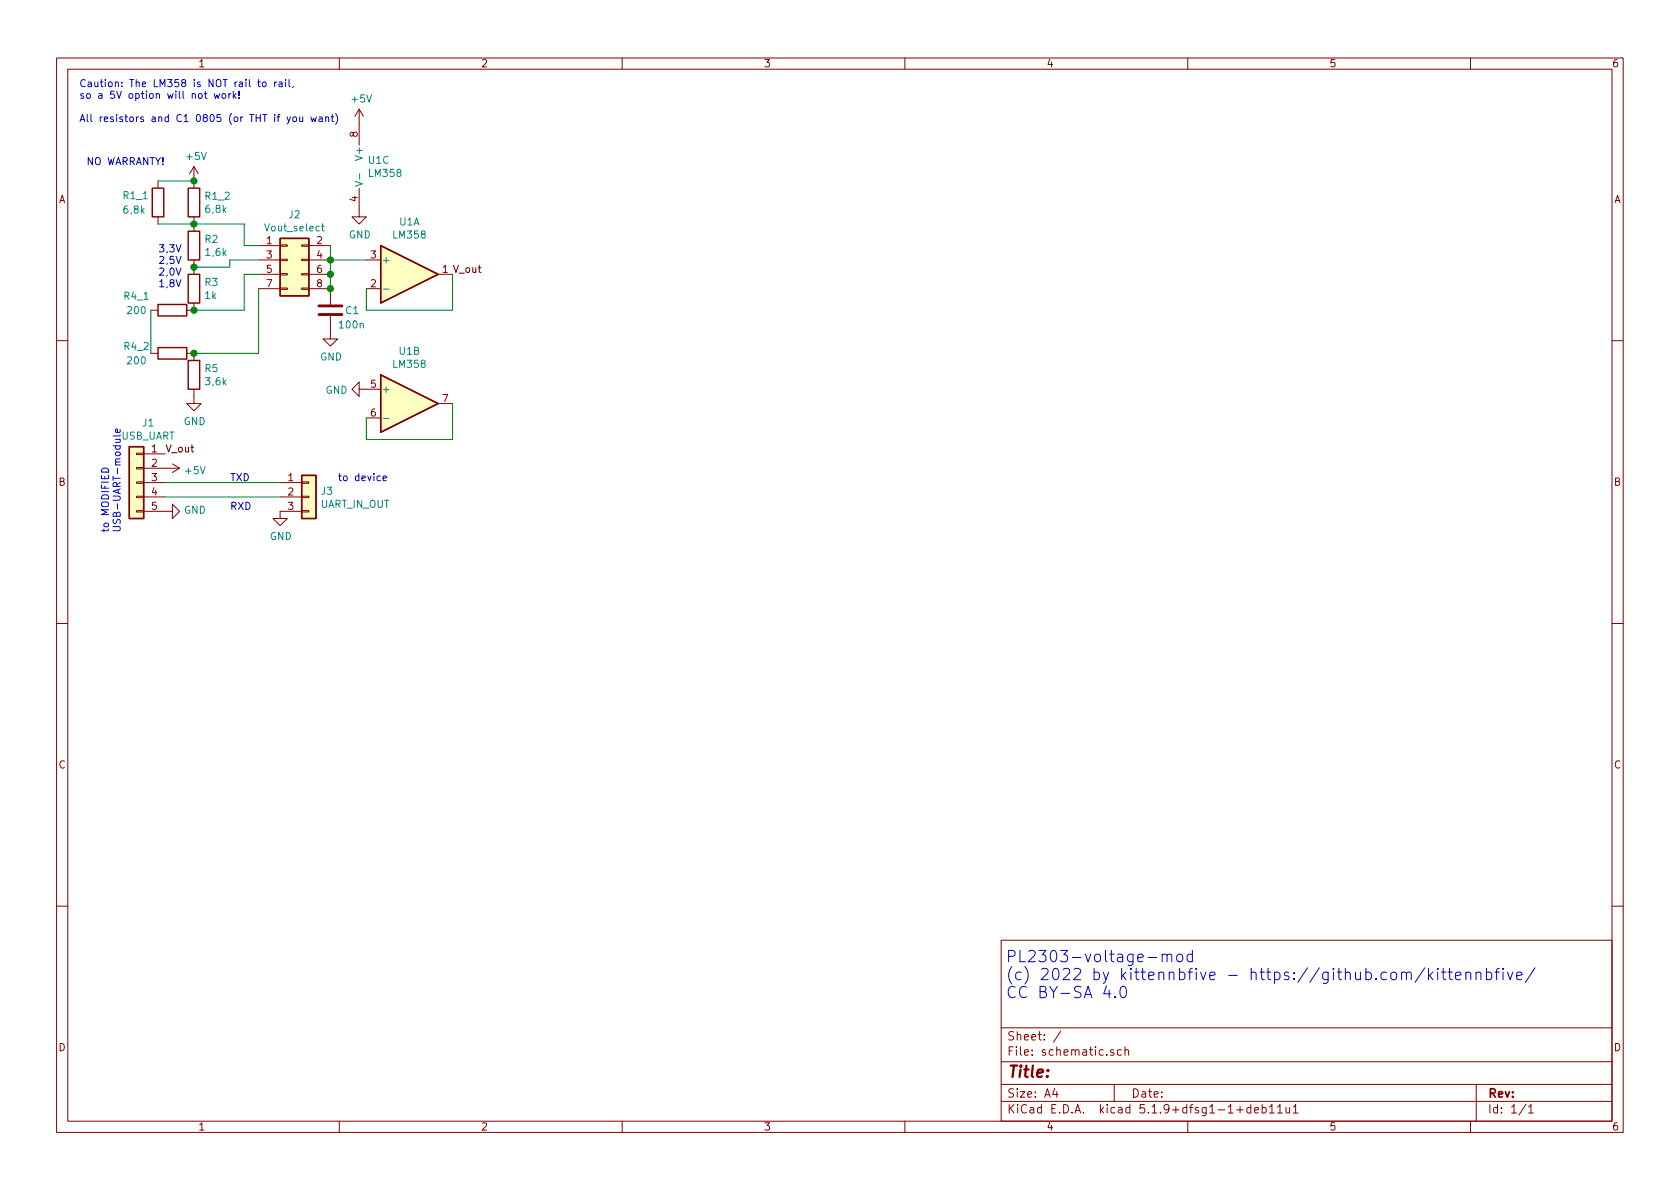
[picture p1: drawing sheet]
EESchema Schematic File Version 4
EELAYER 30 0
EELAYER END
$Descr A4 11693 8268
encoding utf-8
Sheet 1 1
Title ""
Date ""
Rev ""
Comp ""
Comment1 ""
Comment2 ""
Comment3 ""
Comment4 ""
$EndDescr
$Comp
L Device:R R1_2
U 1 1
P 1350 1400
F 0 "R1_2" H 1420 1446 50  0000 L CNN
F 1 "6,8k" H 1420 1355 50  0000 L CNN
F 2 "Resistor_SMD:R_0805_2012Metric" V 1280 1400 50  0001 C CNN
F 3 "~" H 1350 1400 50  0001 C CNN
	1    1350 1400
	1    0    0    -1  
$EndComp
$Comp
L Device:R R2
U 1 1
P 1350 1700
F 0 "R2" H 1420 1746 50  0000 L CNN
F 1 "1,6k" H 1420 1655 50  0000 L CNN
F 2 "Resistor_SMD:R_0805_2012Metric" V 1280 1700 50  0001 C CNN
F 3 "~" H 1350 1700 50  0001 C CNN
	1    1350 1700
	1    0    0    -1  
$EndComp
$Comp
L Device:R R3
U 1 1
P 1350 2000
F 0 "R3" H 1420 2046 50  0000 L CNN
F 1 "1k" H 1420 1955 50  0000 L CNN
F 2 "Resistor_SMD:R_0805_2012Metric" V 1280 2000 50  0001 C CNN
F 3 "~" H 1350 2000 50  0001 C CNN
	1    1350 2000
	1    0    0    -1  
$EndComp
$Comp
L Device:R R4_1
U 1 1
P 1200 2150
F 0 "R4_1" V 1100 1900 50  0000 C CNN
F 1 "200" V 1200 1900 50  0000 C CNN
F 2 "Resistor_SMD:R_0805_2012Metric" V 1130 2150 50  0001 C CNN
F 3 "~" H 1200 2150 50  0001 C CNN
	1    1200 2150
	0    1    1    0   
$EndComp
$Comp
L Device:R R5
U 1 1
P 1350 2600
F 0 "R5" H 1420 2646 50  0000 L CNN
F 1 "3,6k" H 1420 2555 50  0000 L CNN
F 2 "Resistor_SMD:R_0805_2012Metric" V 1280 2600 50  0001 C CNN
F 3 "~" H 1350 2600 50  0001 C CNN
	1    1350 2600
	1    0    0    -1  
$EndComp
$Comp
L Amplifier_Operational:LM358 U1
U 1 1
P 2850 1900
F 0 "U1" H 2850 2267 50  0000 C CNN
F 1 "LM358" H 2850 2176 50  0000 C CNN
F 2 "Package_DIP:DIP-8_W7.62mm" H 2850 1900 50  0001 C CNN
F 3 "" H 2850 1900 50  0001 C CNN
	1    2850 1900
	1    0    0    -1  
$EndComp
$Comp
L Amplifier_Operational:LM358 U1
U 2 1
P 2850 2800
F 0 "U1" H 2850 3167 50  0000 C CNN
F 1 "LM358" H 2850 3076 50  0000 C CNN
F 2 "Package_DIP:DIP-8_W7.62mm" H 2850 2800 50  0001 C CNN
F 3 "" H 2850 2800 50  0001 C CNN
	2    2850 2800
	1    0    0    -1  
$EndComp
$Comp
L Amplifier_Operational:LM358 U1
U 3 1
P 2600 1150
F 0 "U1" H 2558 1196 50  0000 L CNN
F 1 "LM358" H 2558 1105 50  0000 L CNN
F 2 "Package_DIP:DIP-8_W7.62mm" H 2600 1150 50  0001 C CNN
F 3 "" H 2600 1150 50  0001 C CNN
	3    2600 1150
	1    0    0    -1  
$EndComp
Connection ~ 1350 1550
$Comp
L power:+5V #PWR03
U 1 1
P 1350 1250
F 0 "#PWR03" H 1350 1100 50  0001 C CNN
F 1 "+5V" H 1365 1423 50  0000 C CNN
F 2 "" H 1350 1250 50  0001 C CNN
F 3 "" H 1350 1250 50  0001 C CNN
	1    1350 1250
	1    0    0    -1  
$EndComp
$Comp
L power:GND #PWR04
U 1 1
P 1350 2750
F 0 "#PWR04" H 1350 2500 50  0001 C CNN
F 1 "GND" H 1355 2577 50  0000 C CNN
F 2 "" H 1350 2750 50  0001 C CNN
F 3 "" H 1350 2750 50  0001 C CNN
	1    1350 2750
	1    0    0    -1  
$EndComp
Wire Wire Line
	3150 1900 3150 2150
Wire Wire Line
	3150 2150 2550 2150
Wire Wire Line
	2550 2150 2550 2000
$Comp
L Device:R R1_1
U 1 1
P 1100 1400
F 0 "R1_1" H 850 1450 50  0000 L CNN
F 1 "6,8k" H 850 1350 50  0000 L CNN
F 2 "Resistor_SMD:R_0805_2012Metric" V 1030 1400 50  0001 C CNN
F 3 "~" H 1100 1400 50  0001 C CNN
	1    1100 1400
	1    0    0    -1  
$EndComp
$Comp
L Device:R R4_2
U 1 1
P 1200 2450
F 0 "R4_2" V 1150 2200 50  0000 C CNN
F 1 "200" V 1250 2200 50  0000 C CNN
F 2 "Resistor_SMD:R_0805_2012Metric" V 1130 2450 50  0001 C CNN
F 3 "~" H 1200 2450 50  0001 C CNN
	1    1200 2450
	0    1    1    0   
$EndComp
Wire Wire Line
	1050 2150 1050 2450
Wire Wire Line
	1100 1550 1350 1550
Wire Wire Line
	1100 1250 1350 1250
Connection ~ 1350 1250
Wire Wire Line
	2550 2900 2550 3050
Wire Wire Line
	2550 3050 3150 3050
Wire Wire Line
	3150 3050 3150 2800
$Comp
L power:GND #PWR09
U 1 1
P 2550 2700
F 0 "#PWR09" H 2550 2450 50  0001 C CNN
F 1 "GND" V 2555 2572 50  0000 R CNN
F 2 "" H 2550 2700 50  0001 C CNN
F 3 "" H 2550 2700 50  0001 C CNN
	1    2550 2700
	0    1    1    0   
$EndComp
$Comp
L power:GND #PWR08
U 1 1
P 2500 1450
F 0 "#PWR08" H 2500 1200 50  0001 C CNN
F 1 "GND" H 2505 1277 50  0000 C CNN
F 2 "" H 2500 1450 50  0001 C CNN
F 3 "" H 2500 1450 50  0001 C CNN
	1    2500 1450
	1    0    0    -1  
$EndComp
$Comp
L power:+5V #PWR07
U 1 1
P 2500 850
F 0 "#PWR07" H 2500 700 50  0001 C CNN
F 1 "+5V" H 2515 1023 50  0000 C CNN
F 2 "" H 2500 850 50  0001 C CNN
F 3 "" H 2500 850 50  0001 C CNN
	1    2500 850 
	1    0    0    -1  
$EndComp
$Comp
L Connector_Generic:Conn_01x05 J1
U 1 1
P 950 3350
F 0 "J1" H 868 3767 50  0000 C CNN
F 1 "USB_UART" H 868 3676 50  0000 C CNN
F 2 "Connector_PinSocket_2.54mm:PinSocket_1x05_P2.54mm_Horizontal" H 950 3350 50  0001 C CNN
F 3 "~" H 950 3350 50  0001 C CNN
	1    950  3350
	-1   0    0    -1  
$EndComp
$Comp
L Connector_Generic:Conn_01x03 J3
U 1 1
P 2150 3450
F 0 "J3" H 2230 3492 50  0000 L CNN
F 1 "UART_IN_OUT" H 2230 3401 50  0000 L CNN
F 2 "Connector_PinHeader_2.54mm:PinHeader_1x03_P2.54mm_Horizontal" H 2150 3450 50  0001 C CNN
F 3 "~" H 2150 3450 50  0001 C CNN
	1    2150 3450
	1    0    0    -1  
$EndComp
$Comp
L power:GND #PWR05
U 1 1
P 1950 3550
F 0 "#PWR05" H 1950 3300 50  0001 C CNN
F 1 "GND" H 1955 3377 50  0000 C CNN
F 2 "" H 1950 3550 50  0001 C CNN
F 3 "" H 1950 3550 50  0001 C CNN
	1    1950 3550
	1    0    0    -1  
$EndComp
$Comp
L power:GND #PWR01
U 1 1
P 1150 3550
F 0 "#PWR01" H 1150 3300 50  0001 C CNN
F 1 "GND" V 1155 3422 50  0000 R CNN
F 2 "" H 1150 3550 50  0001 C CNN
F 3 "" H 1150 3550 50  0001 C CNN
	1    1150 3550
	0    -1   -1   0   
$EndComp
$Comp
L Device:C C1
U 1 1
P 2300 2150
F 0 "C1" H 2400 2150 50  0000 L CNN
F 1 "100n" H 2350 2050 50  0000 L CNN
F 2 "Capacitor_SMD:C_0805_2012Metric" H 2338 2000 50  0001 C CNN
F 3 "~" H 2300 2150 50  0001 C CNN
	1    2300 2150
	1    0    0    -1  
$EndComp
$Comp
L power:GND #PWR06
U 1 1
P 2300 2300
F 0 "#PWR06" H 2300 2050 50  0001 C CNN
F 1 "GND" H 2305 2127 50  0000 C CNN
F 2 "" H 2300 2300 50  0001 C CNN
F 3 "" H 2300 2300 50  0001 C CNN
	1    2300 2300
	1    0    0    -1  
$EndComp
Text Label 3150 1900 0    50   ~ 0
V_out
$Comp
L power:+5V #PWR02
U 1 1
P 1150 3250
F 0 "#PWR02" H 1150 3100 50  0001 C CNN
F 1 "+5V" V 1165 3378 50  0000 L CNN
F 2 "" H 1150 3250 50  0001 C CNN
F 3 "" H 1150 3250 50  0001 C CNN
	1    1150 3250
	0    1    1    0   
$EndComp
Wire Wire Line
	1150 3350 1950 3350
Text Label 1150 3150 0    50   ~ 0
V_out
Connection ~ 2300 1800
Wire Wire Line
	2550 1800 2300 1800
Wire Wire Line
	1800 1700 1700 1700
Wire Wire Line
	1700 1700 1700 1550
Wire Wire Line
	1700 1550 1350 1550
Wire Wire Line
	1800 1900 1700 1900
Wire Wire Line
	1700 1900 1700 2150
Wire Wire Line
	1700 2150 1350 2150
Connection ~ 1350 2150
Wire Wire Line
	1800 2000 1800 2450
Wire Wire Line
	1800 2450 1350 2450
Connection ~ 1350 2450
Wire Wire Line
	1800 1800 1600 1800
Wire Wire Line
	1600 1800 1600 1850
Wire Wire Line
	1600 1850 1350 1850
Connection ~ 1350 1850
Wire Wire Line
	1950 3450 1150 3450
Text Notes 1100 2000 0    50   ~ 0
3,3V\n2,5V\n2,0V\n1,8V
Text Notes 1600 3350 0    50   ~ 0
TXD
Text Notes 1600 3550 0    50   ~ 0
RXD
$Comp
L Connector_Generic:Conn_02x04_Odd_Even J2
U 1 1
P 2000 1800
F 0 "J2" H 2050 2117 50  0000 C CNN
F 1 "Vout_select" H 2050 2026 50  0000 C CNN
F 2 "Connector_PinHeader_2.54mm:PinHeader_2x04_P2.54mm_Vertical" H 2000 1800 50  0001 C CNN
F 3 "~" H 2000 1800 50  0001 C CNN
	1    2000 1800
	1    0    0    -1  
$EndComp
Wire Wire Line
	2300 1900 2300 2000
Connection ~ 2300 2000
Wire Wire Line
	2300 1700 2300 1800
Wire Wire Line
	2300 1800 2300 1900
Connection ~ 2300 1900
Text Notes 850  3700 1    50   ~ 0
to MODIFIED\nUSB-UART-module
Text Notes 2350 3350 0    50   ~ 0
to device
Text Notes 550  850  0    50   ~ 0
Caution: The LM358 is NOT rail to rail,\nso a 5V option will not work!\n\nAll resistors and C1 0805 (or THT if you want)
Text Notes 7000 6950 0    79   ~ 0
PL2303-voltage-mod\n(c) 2022 by kittennbfive - https://github.com/kittennbfive/\nCC BY-SA 4.0
Text Notes 600  1150 0    50   ~ 0
NO WARRANTY!
$EndSCHEMATC
